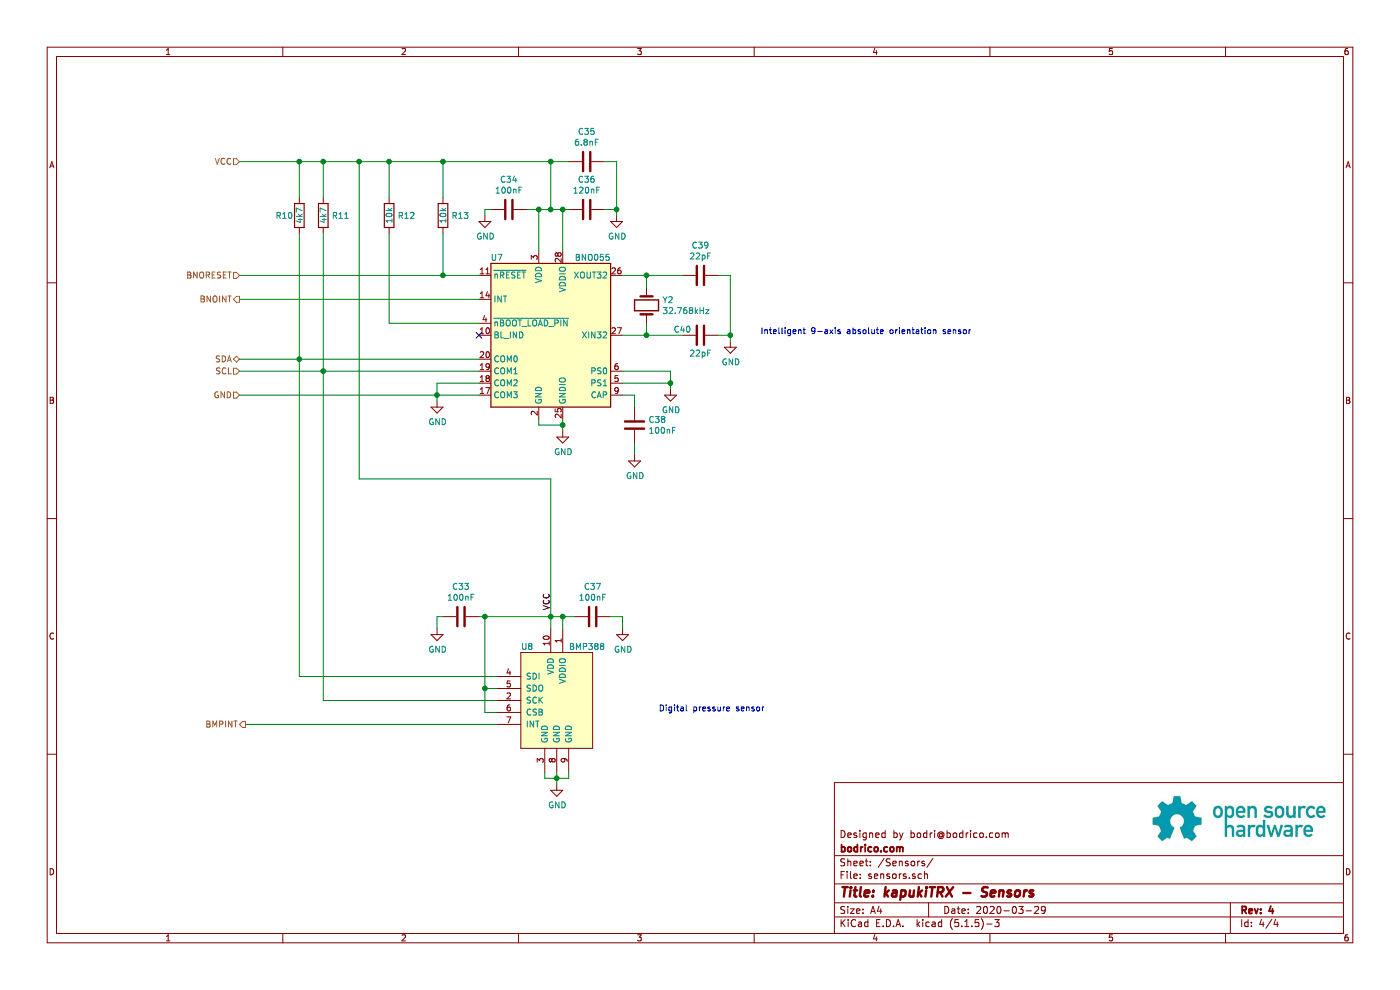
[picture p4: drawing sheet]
EESchema Schematic File Version 4
EELAYER 30 0
EELAYER END
$Descr A4 11693 8268
encoding utf-8
Sheet 4 4
Title "kapukiTRX - Sensors"
Date "2020-03-29"
Rev "4"
Comp "bodrico.com"
Comment1 "Designed by bodri@bodrico.com"
Comment2 ""
Comment3 ""
Comment4 ""
$EndDescr
$Comp
L kapukiTRX-hw-trx-rescue:BNO055-Sensor_Motion-kapukiTRX-hw-trx-rescue U7
U 1 1
P 4600 2800
AR Path="/5DB894CB" Ref="U7"  Part="1" 
AR Path="/5DB88B39/5DB894CB" Ref="U7"  Part="1" 
F 0 "U7" H 4150 3450 50  0000 C CNN
F 1 "BNO055" H 4950 3450 50  0000 C CNN
F 2 "Package_LGA:LGA-28_5.2x3.8mm_P0.5mm" H 4850 2150 50  0001 L CNN
F 3 "https://ae-bst.resource.bosch.com/media/_tech/media/datasheets/BST_BNO055_DS000_14.pdf" H 4600 3000 50  0001 C CNN
	1    4600 2800
	1    0    0    -1  
$EndComp
$Comp
L Device:C C38
U 1 1
P 5300 3550
F 0 "C38" H 5415 3596 50  0000 L CNN
F 1 "100nF" H 5415 3505 50  0000 L CNN
F 2 "Capacitor_SMD:C_0402_1005Metric" H 5338 3400 50  0001 C CNN
F 3 "~" H 5300 3550 50  0001 C CNN
	1    5300 3550
	1    0    0    -1  
$EndComp
$Comp
L power:GND #PWR0101
U 1 1
P 5300 3800
F 0 "#PWR0101" H 5300 3550 50  0001 C CNN
F 1 "GND" H 5305 3627 50  0000 C CNN
F 2 "" H 5300 3800 50  0001 C CNN
F 3 "" H 5300 3800 50  0001 C CNN
	1    5300 3800
	1    0    0    -1  
$EndComp
Wire Wire Line
	5300 3400 5300 3300
Wire Wire Line
	5300 3300 5200 3300
Wire Wire Line
	4700 2100 4700 1750
Wire Wire Line
	4700 1750 4750 1750
$Comp
L power:GND #PWR0102
U 1 1
P 5150 1800
F 0 "#PWR0102" H 5150 1550 50  0001 C CNN
F 1 "GND" H 5155 1627 50  0000 C CNN
F 2 "" H 5150 1800 50  0001 C CNN
F 3 "" H 5150 1800 50  0001 C CNN
	1    5150 1800
	1    0    0    -1  
$EndComp
Wire Wire Line
	5150 1800 5150 1750
Wire Wire Line
	5150 1750 5050 1750
$Comp
L power:GND #PWR0103
U 1 1
P 3650 3350
F 0 "#PWR0103" H 3650 3100 50  0001 C CNN
F 1 "GND" H 3655 3177 50  0000 C CNN
F 2 "" H 3650 3350 50  0001 C CNN
F 3 "" H 3650 3350 50  0001 C CNN
	1    3650 3350
	1    0    0    -1  
$EndComp
Wire Wire Line
	3650 3350 3650 3300
Wire Wire Line
	3650 3200 4000 3200
Connection ~ 4700 1750
Wire Wire Line
	4500 2100 4500 1750
Wire Wire Line
	4500 1750 4600 1750
$Comp
L Device:C C39
U 1 1
P 5850 2300
F 0 "C39" V 5598 2300 50  0000 C CNN
F 1 "22pF" V 5689 2300 50  0000 C CNN
F 2 "Capacitor_SMD:C_0402_1005Metric" H 5888 2150 50  0001 C CNN
F 3 "~" H 5850 2300 50  0001 C CNN
	1    5850 2300
	0    1    1    0   
$EndComp
Wire Wire Line
	5400 2400 5400 2300
Wire Wire Line
	5400 2300 5200 2300
Wire Wire Line
	5700 2300 5400 2300
Connection ~ 5400 2300
Wire Wire Line
	5200 2800 5400 2800
Wire Wire Line
	5400 2800 5400 2700
Connection ~ 5400 2800
Wire Wire Line
	5400 2800 5700 2800
$Comp
L power:GND #PWR0104
U 1 1
P 6100 2850
F 0 "#PWR0104" H 6100 2600 50  0001 C CNN
F 1 "GND" H 6105 2677 50  0000 C CNN
F 2 "" H 6100 2850 50  0001 C CNN
F 3 "" H 6100 2850 50  0001 C CNN
	1    6100 2850
	1    0    0    -1  
$EndComp
Wire Wire Line
	6100 2850 6100 2800
Wire Wire Line
	6100 2800 6000 2800
Wire Wire Line
	6100 2800 6100 2300
Wire Wire Line
	6100 2300 6000 2300
Connection ~ 6100 2800
$Comp
L Device:R R12
U 1 1
P 3250 1800
F 0 "R12" H 3320 1800 50  0000 L CNN
F 1 "10k" V 3250 1730 50  0000 L CNN
F 2 "Resistor_SMD:R_0402_1005Metric" V 3180 1800 50  0001 C CNN
F 3 "~" H 3250 1800 50  0001 C CNN
	1    3250 1800
	1    0    0    -1  
$EndComp
Wire Wire Line
	3250 1950 3250 2700
Wire Wire Line
	3250 2700 4000 2700
$Comp
L power:GND #PWR0105
U 1 1
P 4700 3600
F 0 "#PWR0105" H 4700 3350 50  0001 C CNN
F 1 "GND" H 4705 3427 50  0000 C CNN
F 2 "" H 4700 3600 50  0001 C CNN
F 3 "" H 4700 3600 50  0001 C CNN
	1    4700 3600
	1    0    0    -1  
$EndComp
Wire Wire Line
	4700 3600 4700 3550
Wire Wire Line
	4700 3550 4500 3550
Wire Wire Line
	4500 3550 4500 3500
Connection ~ 4700 3550
Wire Wire Line
	4700 3550 4700 3500
$Comp
L Device:R R10
U 1 1
P 2500 1800
F 0 "R10" H 2300 1800 50  0000 L CNN
F 1 "4k7" V 2500 1730 50  0000 L CNN
F 2 "Resistor_SMD:R_0402_1005Metric" V 2430 1800 50  0001 C CNN
F 3 "~" H 2500 1800 50  0001 C CNN
	1    2500 1800
	1    0    0    -1  
$EndComp
$Comp
L Device:R R11
U 1 1
P 2700 1800
F 0 "R11" H 2770 1800 50  0000 L CNN
F 1 "4k7" V 2700 1730 50  0000 L CNN
F 2 "Resistor_SMD:R_0402_1005Metric" V 2630 1800 50  0001 C CNN
F 3 "~" H 2700 1800 50  0001 C CNN
	1    2700 1800
	1    0    0    -1  
$EndComp
Wire Wire Line
	2000 3000 2500 3000
Wire Wire Line
	2000 3100 2700 3100
Wire Wire Line
	2500 1950 2500 3000
Connection ~ 2500 3000
Wire Wire Line
	2700 1950 2700 3100
Connection ~ 2700 3100
$Comp
L BMP388:BMP388 U8
U 1 1
P 4650 5850
F 0 "U8" H 4350 6300 50  0000 L CNN
F 1 "BMP388" H 4750 6300 50  0000 L CNN
F 2 "miscellaneous:Bosch_LGA10_2x2mm_Pitch0.5mm" H 4650 5850 50  0001 C CNN
F 3 "https://www.mouser.com/pdfdocs/BST-BMP388-DS001-01.pdf" H 4650 5850 50  0001 C CNN
	1    4650 5850
	1    0    0    -1  
$EndComp
$Comp
L power:GND #PWR0106
U 1 1
P 4650 6550
F 0 "#PWR0106" H 4650 6300 50  0001 C CNN
F 1 "GND" H 4655 6377 50  0000 C CNN
F 2 "" H 4650 6550 50  0001 C CNN
F 3 "" H 4650 6550 50  0001 C CNN
	1    4650 6550
	1    0    0    -1  
$EndComp
Wire Wire Line
	4650 6550 4650 6500
Wire Wire Line
	2700 5850 2700 3100
Wire Wire Line
	2500 5650 2500 3000
$Comp
L Device:C C37
U 1 1
P 4950 5150
F 0 "C37" V 4698 5150 50  0000 C CNN
F 1 "100nF" V 4789 5150 50  0000 C CNN
F 2 "Capacitor_SMD:C_0402_1005Metric" H 4988 5000 50  0001 C CNN
F 3 "~" H 4950 5150 50  0001 C CNN
	1    4950 5150
	0    1    1    0   
$EndComp
$Comp
L power:GND #PWR0107
U 1 1
P 5200 5250
F 0 "#PWR0107" H 5200 5000 50  0001 C CNN
F 1 "GND" H 5205 5077 50  0000 C CNN
F 2 "" H 5200 5250 50  0001 C CNN
F 3 "" H 5200 5250 50  0001 C CNN
	1    5200 5250
	1    0    0    -1  
$EndComp
Wire Wire Line
	5200 5250 5200 5150
Wire Wire Line
	5200 5150 5100 5150
Wire Wire Line
	4800 5150 4700 5150
Wire Wire Line
	4600 5150 4600 5250
Wire Wire Line
	4700 5250 4700 5150
Connection ~ 4700 5150
Wire Wire Line
	4700 5150 4600 5150
Connection ~ 4600 5150
Text Label 4600 5100 1    50   ~ 0
VCC
$Comp
L Device:C C33
U 1 1
P 3850 5150
F 0 "C33" V 3598 5150 50  0000 C CNN
F 1 "100nF" V 3689 5150 50  0000 C CNN
F 2 "Capacitor_SMD:C_0402_1005Metric" H 3888 5000 50  0001 C CNN
F 3 "~" H 3850 5150 50  0001 C CNN
	1    3850 5150
	0    1    1    0   
$EndComp
Wire Wire Line
	4000 5150 4050 5150
$Comp
L power:GND #PWR0108
U 1 1
P 3650 5250
F 0 "#PWR0108" H 3650 5000 50  0001 C CNN
F 1 "GND" H 3655 5077 50  0000 C CNN
F 2 "" H 3650 5250 50  0001 C CNN
F 3 "" H 3650 5250 50  0001 C CNN
	1    3650 5250
	1    0    0    -1  
$EndComp
Wire Wire Line
	3650 5250 3650 5150
Wire Wire Line
	3650 5150 3700 5150
Wire Wire Line
	4150 5950 4050 5950
Wire Wire Line
	4050 5950 4050 5750
Connection ~ 4050 5150
Wire Wire Line
	4050 5150 4600 5150
Wire Wire Line
	4150 5750 4050 5750
Connection ~ 4050 5750
Wire Wire Line
	4050 5750 4050 5150
$Comp
L Device:C C35
U 1 1
P 4900 1350
F 0 "C35" V 4648 1350 50  0000 C CNN
F 1 "6.8nF" V 4739 1350 50  0000 C CNN
F 2 "Capacitor_SMD:C_0402_1005Metric" H 4938 1200 50  0001 C CNN
F 3 "~" H 4900 1350 50  0001 C CNN
	1    4900 1350
	0    1    1    0   
$EndComp
Wire Wire Line
	5050 1350 5150 1350
Wire Wire Line
	5150 1350 5150 1750
Connection ~ 5150 1750
Wire Wire Line
	3250 1350 3250 1650
$Comp
L power:GND #PWR0109
U 1 1
P 4050 1800
F 0 "#PWR0109" H 4050 1550 50  0001 C CNN
F 1 "GND" H 4055 1627 50  0000 C CNN
F 2 "" H 4050 1800 50  0001 C CNN
F 3 "" H 4050 1800 50  0001 C CNN
	1    4050 1800
	1    0    0    -1  
$EndComp
Wire Wire Line
	4050 1800 4050 1750
Wire Wire Line
	4050 1750 4100 1750
Wire Wire Line
	4400 1750 4500 1750
Connection ~ 4500 1750
Wire Wire Line
	3250 1350 3700 1350
Wire Wire Line
	4600 1750 4600 1350
Connection ~ 4600 1750
Wire Wire Line
	4600 1750 4700 1750
Connection ~ 4600 1350
Wire Wire Line
	4600 1350 4750 1350
Wire Wire Line
	5300 3700 5300 3800
$Comp
L power:GND #PWR0110
U 1 1
P 5600 3250
F 0 "#PWR0110" H 5600 3000 50  0001 C CNN
F 1 "GND" H 5605 3077 50  0000 C CNN
F 2 "" H 5600 3250 50  0001 C CNN
F 3 "" H 5600 3250 50  0001 C CNN
	1    5600 3250
	1    0    0    -1  
$EndComp
Wire Wire Line
	5600 3250 5600 3200
Wire Wire Line
	5600 3200 5200 3200
Wire Wire Line
	5200 3100 5600 3100
Wire Wire Line
	5600 3100 5600 3200
Connection ~ 5600 3200
Wire Wire Line
	4000 3300 3650 3300
Connection ~ 3650 3300
Wire Wire Line
	3650 3300 3650 3200
Wire Wire Line
	2000 1350 2500 1350
Wire Wire Line
	2700 1650 2700 1350
Connection ~ 2700 1350
Wire Wire Line
	2500 1650 2500 1350
Connection ~ 2500 1350
Wire Wire Line
	2500 1350 2700 1350
$Comp
L Device:R R13
U 1 1
P 3700 1800
F 0 "R13" H 3770 1800 50  0000 L CNN
F 1 "10k" V 3700 1730 50  0000 L CNN
F 2 "Resistor_SMD:R_0402_1005Metric" V 3630 1800 50  0001 C CNN
F 3 "~" H 3700 1800 50  0001 C CNN
	1    3700 1800
	1    0    0    -1  
$EndComp
Wire Wire Line
	2700 1350 3000 1350
Connection ~ 3250 1350
Wire Wire Line
	2000 2300 3700 2300
Wire Wire Line
	2000 2500 4000 2500
Wire Wire Line
	2500 3000 4000 3000
Wire Wire Line
	2700 3100 4000 3100
Wire Wire Line
	2500 5650 4150 5650
Wire Wire Line
	2700 5850 4150 5850
Wire Wire Line
	2050 6050 4150 6050
Wire Wire Line
	3700 1650 3700 1350
Connection ~ 3700 1350
Wire Wire Line
	3700 1350 4600 1350
Wire Wire Line
	3700 1950 3700 2300
Connection ~ 3700 2300
Wire Wire Line
	3700 2300 4000 2300
Wire Wire Line
	2000 3300 3650 3300
NoConn ~ 4000 2800
Wire Wire Line
	4600 4000 3000 4000
Wire Wire Line
	3000 4000 3000 1350
Wire Wire Line
	4600 4000 4600 5150
Connection ~ 3000 1350
Wire Wire Line
	3000 1350 3250 1350
$Comp
L Device:C C40
U 1 1
P 5850 2800
F 0 "C40" V 5800 2650 50  0000 C CNN
F 1 "22pF" V 6000 2800 50  0000 C CNN
F 2 "Capacitor_SMD:C_0402_1005Metric" H 5888 2650 50  0001 C CNN
F 3 "~" H 5850 2800 50  0001 C CNN
	1    5850 2800
	0    1    1    0   
$EndComp
$Comp
L Device:Crystal Y2
U 1 1
P 5400 2550
F 0 "Y2" V 5354 2681 50  0000 L CNN
F 1 "32.768kHz" V 5445 2681 50  0000 L CNN
F 2 "Crystal:Crystal_SMD_2012-2Pin_2.0x1.2mm" H 5400 2550 50  0001 C CNN
F 3 "~" H 5400 2550 50  0001 C CNN
	1    5400 2550
	0    1    1    0   
$EndComp
Text HLabel 2050 6050 0    50   Output ~ 0
BMPINT
Text HLabel 2000 2500 0    50   Output ~ 0
BNOINT
Text HLabel 2000 2300 0    50   Input ~ 0
BNORESET
Text HLabel 2000 3300 0    50   Input ~ 0
GND
Text HLabel 2000 1350 0    50   Input ~ 0
VCC
Text HLabel 2000 3000 0    50   BiDi ~ 0
SDA
Text HLabel 2000 3100 0    50   Input ~ 0
SCL
Wire Wire Line
	4550 6450 4550 6500
Wire Wire Line
	4550 6500 4650 6500
Connection ~ 4650 6500
Wire Wire Line
	4650 6500 4650 6450
Wire Wire Line
	4650 6500 4750 6500
Wire Wire Line
	4750 6500 4750 6450
Text Notes 5500 5950 0    50   ~ 0
Digital pressure sensor
Text Notes 6350 2800 0    50   ~ 0
Intelligent 9-axis absolute orientation sensor
$Comp
L Device:C C34
U 1 1
P 4250 1750
F 0 "C34" V 3998 1750 50  0000 C CNN
F 1 "100nF" V 4089 1750 50  0000 C CNN
F 2 "Capacitor_SMD:C_0402_1005Metric" H 4288 1600 50  0001 C CNN
F 3 "~" H 4250 1750 50  0001 C CNN
	1    4250 1750
	0    1    1    0   
$EndComp
$Comp
L Device:C C36
U 1 1
P 4900 1750
F 0 "C36" V 4648 1750 50  0000 C CNN
F 1 "120nF" V 4739 1750 50  0000 C CNN
F 2 "Capacitor_SMD:C_0402_1005Metric" H 4938 1600 50  0001 C CNN
F 3 "~" H 4900 1750 50  0001 C CNN
	1    4900 1750
	0    1    1    0   
$EndComp
$EndSCHEMATC
